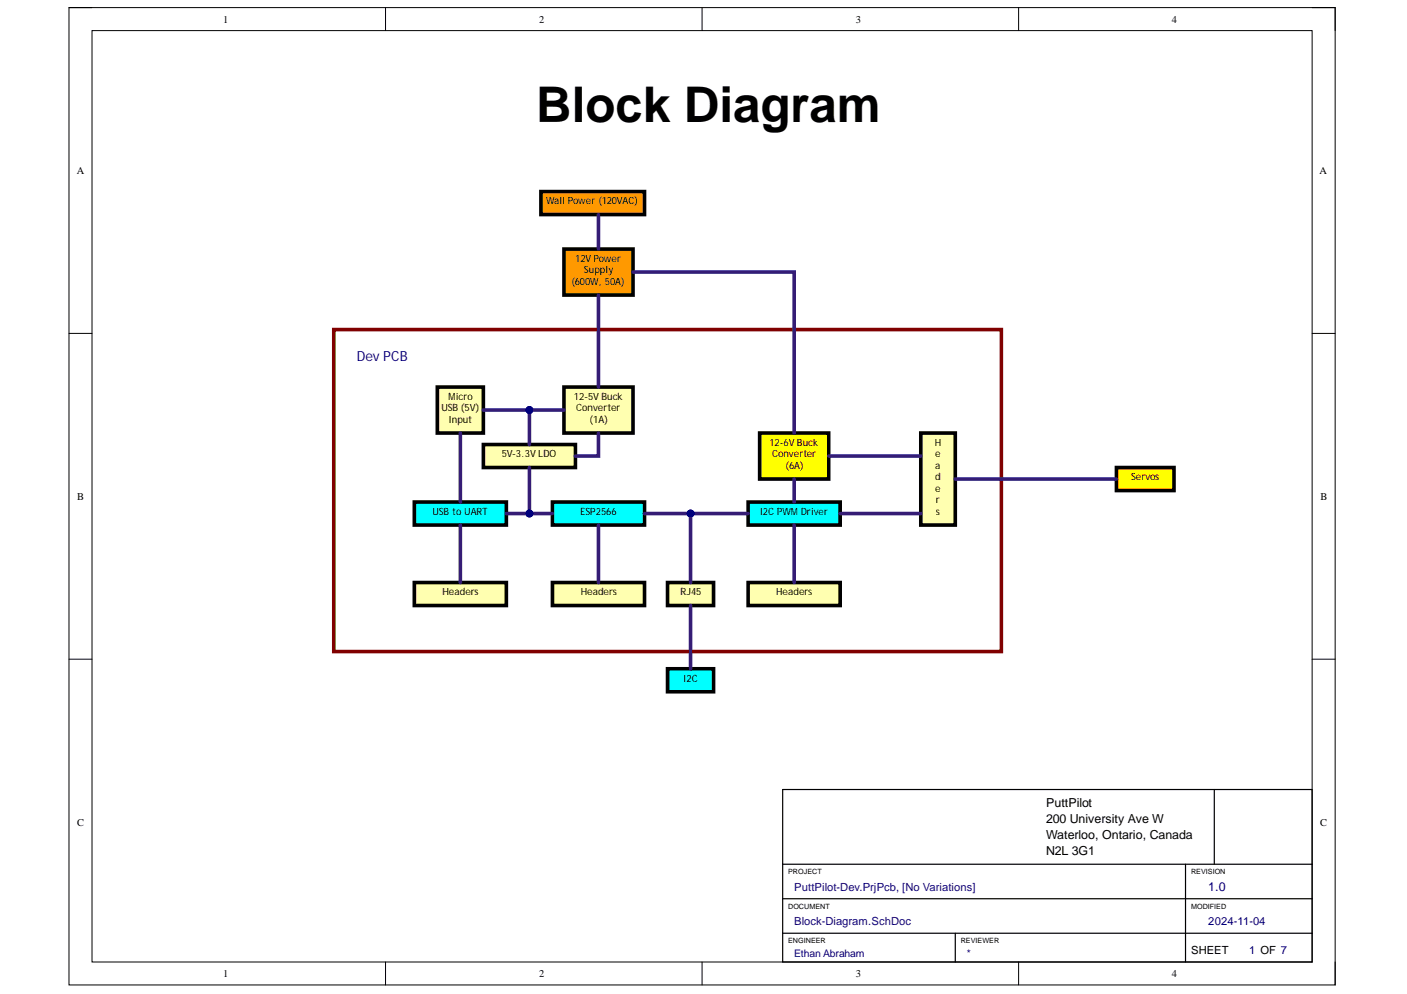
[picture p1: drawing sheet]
<svg xmlns="http://www.w3.org/2000/svg" width="297mm" height="210mm" viewBox="0 0 297 210" stroke-linecap="round" stroke-linejoin="round" font-family="sans-serif">
<path d="M14.6 1.6h267.3v206.4h-267.3z" fill="none" stroke="#000" stroke-width=".21"/>
<path d="M19.4 6.5h257.6v196.6h-257.6z" fill-rule="evenodd" fill="#fff"/>
<g fill="none" stroke="#000" stroke-width=".21">
<path d="M14.6 1.6h4.8M19.4 6.5h257.6v196.6h-257.6zM81.4 1.6v4.9M148.2 1.6v4.9M215 1.6v4.9M277 1.6h4.9v4.9M14.6 70.4h4.8M277 70.4h4.9M14.6 139.2h4.8M277 139.2h4.9M81.4 203.1v4.9M148.2 203.1v4.9"/>
<path d="M215 203.1v4.9M281.9 203.1v4.9"/>
</g>
<path d="M165.2 166.7h111.8v36.4h-111.8zM256.4 166.7v15.8M165.2 189.8h111.8M165.2 182.5h111.8M165.2 197.1h111.8M201.7 197.1v6M250.3 182.5v20.6" fill="none" stroke="#000" stroke-width=".25"/>
<path d="M114.2 40.5h21.9v4.8h-21.9z" fill-rule="evenodd" fill="#f90"/>
<path d="M114.2 40.5h21.9v4.8h-21.9z" fill="none" stroke="#000" stroke-width=".76"/>
<path d="M119.1 52.6h14.5v9.7h-14.5z" fill-rule="evenodd" fill="#f90"/>
<path d="M119.1 52.6h14.5v9.7h-14.5z" fill="none" stroke="#000" stroke-width=".76"/>
<path d="M119.1 81.7h14.5v9.7h-14.5z" fill-rule="evenodd" fill="#ffffb0"/>
<path d="M119.1 81.7h14.5v9.7h-14.5z" fill="none" stroke="#000" stroke-width=".76"/>
<path d="M102 93.9h19.5v4.8h-19.5z" fill-rule="evenodd" fill="#ffffb0"/>
<path d="M102 93.9h19.5v4.8h-19.5z" fill="none" stroke="#000" stroke-width=".76"/>
<path d="M92.3 81.7h9.7v9.7h-9.7z" fill-rule="evenodd" fill="#ffffb0"/>
<path d="M92.3 81.7h9.7v9.7h-9.7z" fill="none" stroke="#000" stroke-width=".76"/>
<path d="M116.6 106h19.5v4.9h-19.5z" fill-rule="evenodd" fill="#0ff"/>
<path d="M116.6 106h19.5v4.9h-19.5z" fill="none" stroke="#000" stroke-width=".76"/>
<path d="M157.9 106h19.5v4.9h-19.5z" fill-rule="evenodd" fill="#0ff"/>
<path d="M157.9 106h19.5v4.9h-19.5z" fill="none" stroke="#000" stroke-width=".76"/>
<path d="M87.5 106h19.4v4.9h-19.4z" fill-rule="evenodd" fill="#0ff"/>
<path d="M87.5 106h19.4v4.9h-19.4z" fill="none" stroke="#000" stroke-width=".76"/>
<path d="M160.4 91.4h14.5v9.8h-14.5z" fill-rule="evenodd" fill="#ff0"/>
<path d="M160.4 91.4h14.5v9.8h-14.5z" fill="none" stroke="#000" stroke-width=".76"/>
<path d="M235.7 98.7h12.2v4.9h-12.2z" fill-rule="evenodd" fill="#ff0"/>
<path d="M235.7 98.7h12.2v4.9h-12.2z" fill="none" stroke="#000" stroke-width=".76"/>
<path d="M194.4 91.4h7.3v19.5h-7.3z" fill-rule="evenodd" fill="#ffffb0"/>
<path d="M194.4 91.4h7.3v19.5h-7.3z" fill="none" stroke="#000" stroke-width=".76"/>
<path d="M87.5 123h19.4v4.9h-19.4z" fill-rule="evenodd" fill="#ffffb0"/>
<path d="M87.5 123h19.4v4.9h-19.4z" fill="none" stroke="#000" stroke-width=".76"/>
<path d="M116.6 123h19.5v4.9h-19.5z" fill-rule="evenodd" fill="#ffffb0"/>
<path d="M116.6 123h19.5v4.9h-19.5z" fill="none" stroke="#000" stroke-width=".76"/>
<path d="M157.9 123h19.5v4.9h-19.5z" fill-rule="evenodd" fill="#ffffb0"/>
<path d="M157.9 123h19.5v4.9h-19.5z" fill="none" stroke="#000" stroke-width=".76"/>
<path d="M70.5 69.6h140.9v68h-140.9z" fill="none" stroke="#800000" stroke-width=".76"/>
<path d="M126.3 45.3v7.3M126.3 62.3v19.4M111.8 98.7v9.7h4.8M126.3 91.4v4.9h-4.8" fill="none" stroke="#351c75" stroke-width=".76"/>
<circle cx="111.8" cy="108.4" r=".73" fill="#000080"/>
<circle cx="111.8" cy="108.4" r=".73" fill="none" stroke="#000080" stroke-width=".21"/>
<path d="M106.9 108.4h4.9" fill="none" stroke="#351c75" stroke-width=".76"/>
<circle cx="111.8" cy="108.4" r=".73" fill="#000080"/>
<circle cx="111.8" cy="108.4" r=".73" fill="none" stroke="#000080" stroke-width=".21"/>
<path d="M97.2 91.4v14.6M111.8 86.6v7.3" fill="none" stroke="#351c75" stroke-width=".76"/>
<circle cx="111.8" cy="86.6" r=".73" fill="#000080"/>
<circle cx="111.8" cy="86.6" r=".73" fill="none" stroke="#000080" stroke-width=".21"/>
<path d="M97.2 110.9v12.1M126.3 110.9v12.1M136.1 108.4h21.8" fill="none" stroke="#351c75" stroke-width=".76"/>
<circle cx="145.8" cy="108.4" r=".73" fill="#000080"/>
<circle cx="145.8" cy="108.4" r=".73" fill="none" stroke="#000080" stroke-width=".21"/>
<path d="M133.6 57.5h34.1v33.9M102 86.6h17.1M174.9 96.3h19.5M167.7 101.2v4.8M167.7 110.9v12.1M177.4 108.4h17M201.7 101.2h34" fill="none" stroke="#351c75" stroke-width=".76"/>
<circle cx="111.8" cy="86.6" r=".73" fill="#000080"/>
<circle cx="111.8" cy="86.6" r=".73" fill="none" stroke="#000080" stroke-width=".21"/>
<path d="M140.9 141.2h9.7v4.9h-9.7z" fill-rule="evenodd" fill="#0ff"/>
<path d="M140.9 141.2h9.7v4.9h-9.7z" fill="none" stroke="#000" stroke-width=".76"/>
<path d="M140.9 123h9.7v4.9h-9.7z" fill-rule="evenodd" fill="#ffffb0"/>
<path d="M140.9 123h9.7v4.9h-9.7z" fill="none" stroke="#000" stroke-width=".76"/>
<path d="M145.8 108.4v14.6" fill="none" stroke="#351c75" stroke-width=".76"/>
<circle cx="145.8" cy="108.4" r=".73" fill="#000080"/>
<circle cx="145.8" cy="108.4" r=".73" fill="none" stroke="#000080" stroke-width=".21"/>
<path d="M145.8 127.9v13.3" fill="none" stroke="#351c75" stroke-width=".76"/>
<text font-size="10.4" x="113.2" y="25.8">Block Diagram</text>
<text font-size="3" fill="#000080" x="75.3" y="76.2">Dev PCB</text>
<g font-size="2.6">
<text x="220.8" y="170.3">PuttPilot</text>
<text x="220.8" y="173.7">200 University Ave W</text>
<text x="220.8" y="177.1">Waterloo, Ontario, Canada</text>
<text x="220.8" y="180.5">N2L 3G1</text>
</g>
<text font-size="2.6" fill="#000080" x="255.1" y="188.1">1.0</text>
<g font-size="2.4" fill="#11037f">
<text x="167.7" y="188.1">PuttPilot-Dev.PrjPcb, [No Variations]</text>
<text x="167.7" y="195.3">Block-Diagram.SchDoc</text>
</g>
<g font-size="2.4" fill="#000080">
<text x="255.1" y="195.3">2024-11-04</text>
<text x="263.7" y="201.4">1 OF 7</text>
</g>
<text font-size="2.4" x="251.5" y="201.4">SHEET</text>
<g font-size="2.2">
<text x="47.1" y="4.8">1</text>
<text x="113.8" y="4.8">2</text>
<text x="180.7" y="4.8">3</text>
<text x="247.4" y="4.8">4</text>
<text x="16.2" y="36.7">A</text>
<text x="278.6" y="36.7">A</text>
<text x="16.3" y="105.5">B</text>
<text x="278.8" y="105.5">B</text>
<text x="16.3" y="174.4">C</text>
<text x="278.7" y="174.4">C</text>
<text x="47.1" y="206.3">1</text>
<text x="113.8" y="206.3">2</text>
<text x="180.7" y="206.3">3</text>
<text x="247.4" y="206.3">4</text>
</g>
<g font-size="2.2" fill="#000080">
<text x="167.7" y="202.1">Ethan Abraham</text>
<text x="204.1" y="202.1">*</text>
</g>
<g font-size="2.1">
<text x="115.3" y="43.2">Wall Power (120VAC)</text>
<text x="121.4" y="55.3">12V Power</text>
<text x="123.3" y="57.7">Supply</text>
<text x="120.7" y="60.1">(600W, 50A)</text>
<text x="93.2" y="86.8">USB (5V)</text>
<text x="94.7" y="84.4">Micro</text>
<text x="94.8" y="89.3">Input</text>
<text x="121.2" y="84.4">12-5V Buck</text>
<text x="121.7" y="86.8">Converter</text>
<text x="124.5" y="89.3">(1A)</text>
<text x="162.4" y="94.1">12-6V Buck</text>
<text x="197.3" y="94.1">H</text>
<text x="105.9" y="96.6">5V-3.3V LDO</text>
<text x="163" y="96.6">Converter</text>
<text x="165.8" y="99">(6A)</text>
<text x="197.4" y="96.6">e</text>
<text x="197.4" y="99">a</text>
<text x="197.4" y="101.5">d</text>
<text x="238.8" y="101.5">Servos</text>
<text x="197.4" y="103.8">e</text>
<text x="197.6" y="106.3">r</text>
<text x="91.3" y="108.7">USB to UART</text>
<text x="122.5" y="108.7">ESP2566</text>
<text x="160.5" y="108.7">I2C PWMDriver</text>
<text x="197.6" y="108.7">s</text>
<text x="93.4" y="125.7">Headers</text>
<text x="122.6" y="125.7">Headers</text>
<text x="143.7" y="125.7">RJ45</text>
<text x="163.9" y="125.7">Headers</text>
<text x="144.3" y="144">I2C</text>
</g>
<g font-size="1.5">
<text x="166.4" y="184.6">PROJECT</text>
<text x="251.5" y="184.6">REVISION</text>
<text x="166.4" y="191.9">DOCUMENT</text>
<text x="251.5" y="191.9">MODIFIED</text>
<text x="166.4" y="199.2">ENGINEER</text>
<text x="202.8" y="199.2">REVIEWER</text>
</g>
</svg>
